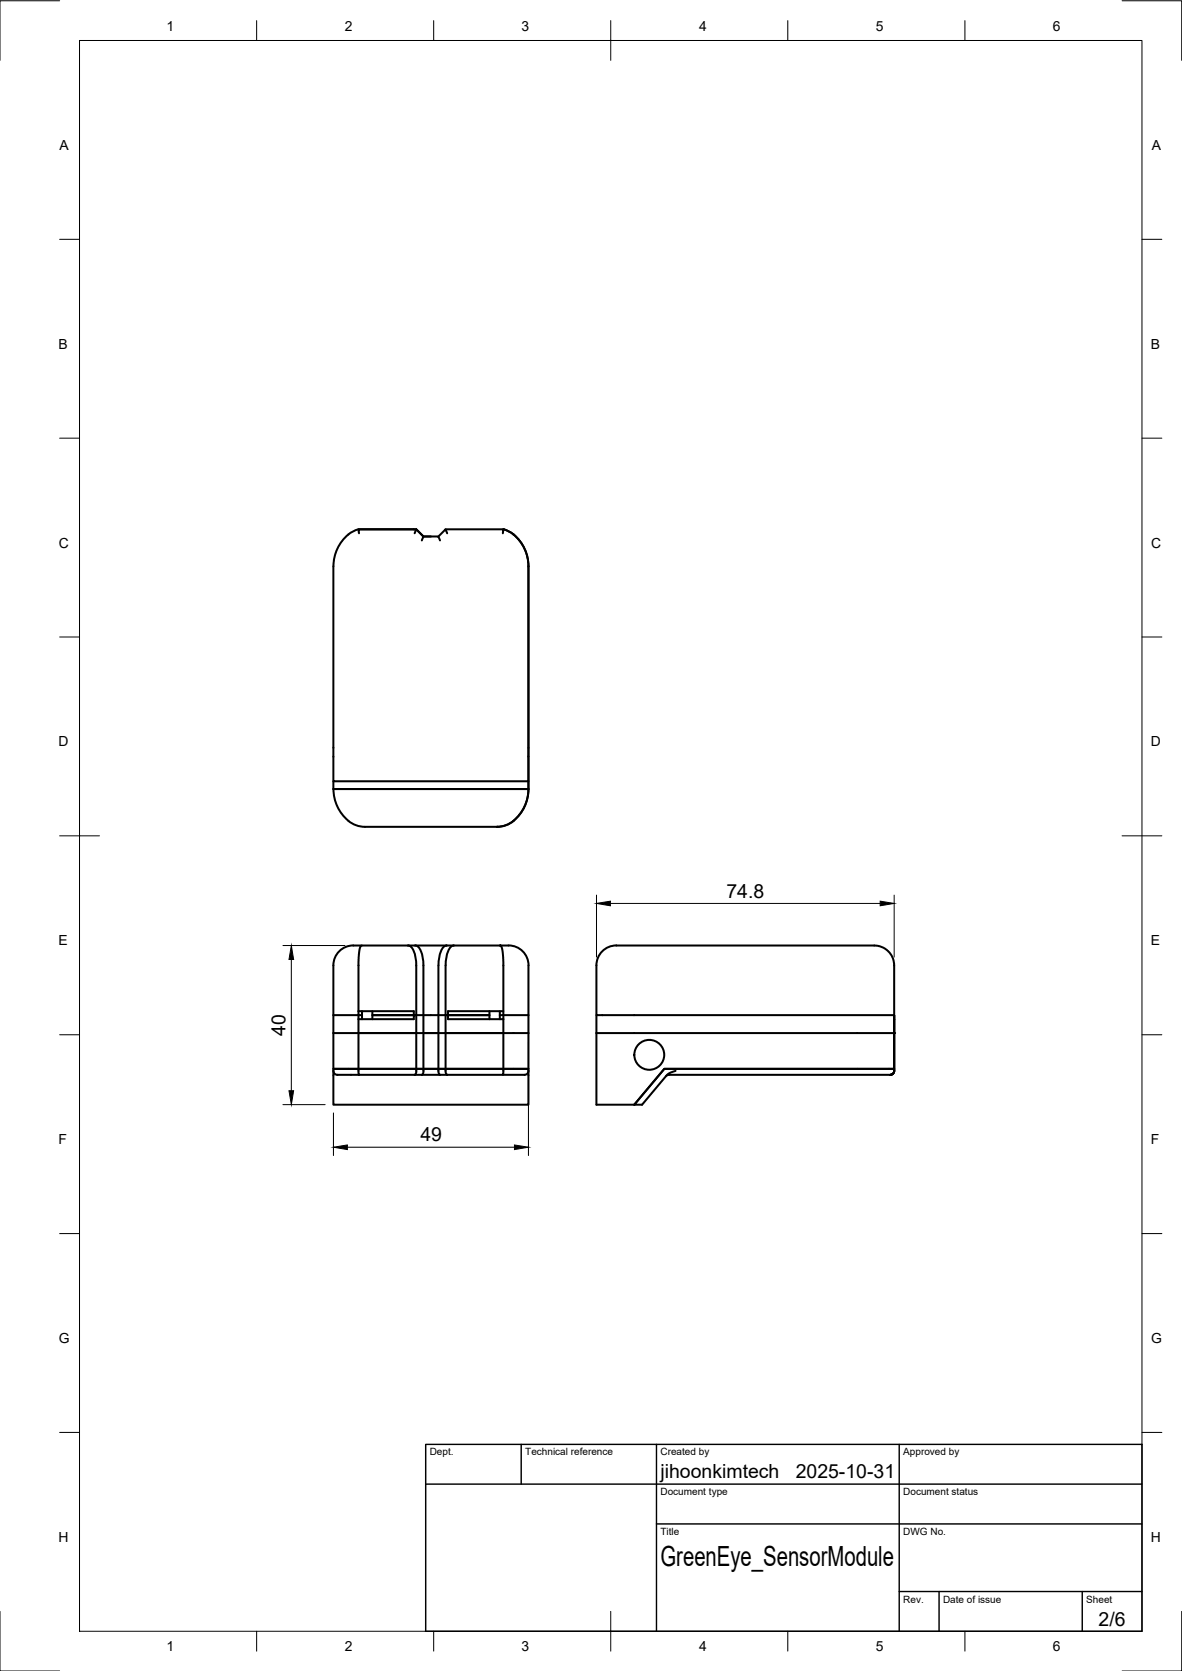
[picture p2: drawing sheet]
<svg xmlns="http://www.w3.org/2000/svg" width="297mm" height="420mm" viewBox="0 0 297 420" stroke-linecap="round" stroke-linejoin="round" font-family="sans-serif">
<!-- layer: Visible -->
<g fill="none" stroke="#000" stroke-width=".51">
<path d="M87.6 134.4a10.4 10.4 0 0 0-3.8 8M90.1 133.1h14.5M90.1 133.1l-1.4 .5-1.2 .8M90.2 134.1l-.1-1h14.5l-.4 1M104.6 133.1l1.8 1.8M104.6 133.1l1.8 1.8-.4 1M106.4 134.9h3.8l.4 1M106.4 134.9h1.9M112 133.1h14.5l-.1 1M112.4 134.1l-.4-1-1.8 1.8M126.5 133.1a9.5 9.5 0 0 1 6.3 9.3v56M83.8 142.4v54h49v-8.4"/>
<path d="M83.8 196.4v2M83.8 198.4h49M83.8 198.4a10.4 10.4 0 0 0 3.8 8M132.8 198.4a9.8 9.8 0 0 1-6 9.2l-1.9 .3h-33.2l-1.3-.1-1.2-.4-1.7-1M132.8 196.4v2h-49M90.9 237.7h-1.1a5.2 5.2 0 0 0-6 5v26.1h49v-26.1a5.3 5.3 0 0 0-6.5-5h-.7l.3 .2 .3 .6 .2 2.2 .1 14.5M102.5 237.7h-11.6l-.4 .5-.4 3.6v27h14.5v.8l-.4 .7M102.5 237.7h23.1M102.5 237.7a3.2 3.2 0 0 1 1.9 3.1l.2 1.9v26.1h1.8v.8l-.4 .7M104.3 237.7a3.2 3.2 0 0 1 1.9 3.1l.2 1.9v26.1h3.8v.8l.4 .7M112.3 237.7a3.2 3.2 0 0 0-1.9 3.1l-.2 1.9v26.1h1.8v.8l.4 .7M114.1 237.7a3.2 3.2 0 0 0-1.9 3.1l-.2 1.9"/>
<path d="M151.7 238.9a6.6 6.6 0 0 1 4.5-1.2h63.7l1.1 .2 1 .4 1.1 .8 1 1.3 .5 1.1 .1 1v12.7h-74.8v-12.5a5 5 0 0 1 1.8-3.8zM83.8 255.2h7.2M83.8 259.8h6.3M90.1 259.8h20.1M90.1 254.3h13.9v.9M90.1 259.8h14.5M91 254.3v2M93.6 255.2h11M93.6 254.3v2M106.4 259.8h20.1M112 259.8h20.8M112 242.7v26.1h14.5l-.1 1.5h-14"/>
<path d="M112 255.2h11M112.6 255.2h-8.6v1.1h-13.9M123 254.3v2M125.6 255.2h.9M125.6 254.3v2M126.5 255.2h6.3M126.5 255.2v13.6h6.3v.5M126.5 254.3h-13.9v2h13.9M149.9 255.2v22.6h9.5l7.5-9h57.8v-9M149.9 259.8h74.8M224.7 255.2v4.6M83.8 269.3v8.5h49v-8.5"/>
<path d="M83.8 269.3v-.5h6.3l.1 1.5M83.8 269.3a1.01 1.01 0 0 0 1 1M84.8 270.3h5.4M90.2 270.3h22.2M132.8 269.3a1.42 1.42 0 0 1-1.7 1h-4.7M169.8 269.3l-1.2 .4-.9 .5-6.3 7.6h-2l7.5-9h57.8v.5M224.7 268.8v-9v9M224.7 269.3l-.4 .7-.6 .3 .6-.3zM224.7 269.3a1.22 1.22 0 0 1-1.6 1h-55l-.8 .3"/>
<circle cx="163.2" cy="265.2" r="3.8"/>
</g>
<g fill="#000">
<circle cx="90.1" cy="133.1" r=".25"/>
<circle cx="126.5" cy="133.1" r=".25"/>
<circle cx="124.9" cy="207.9" r=".25"/>
<circle cx="90.1" cy="255.2" r=".25"/>
<circle cx="224.7" cy="259.8" r=".25"/>
<circle cx="223.7" cy="270.3" r=".25"/>
</g>
<!-- layer: BORDER -->
<g fill="none" stroke="#000" stroke-width=".25">
<path d="M15 .2h-15v15M20 10.2h267v400h-267zM64.5 5.2v5M109 5.2v5M153.5 5.2v10M198 5.2v5M242.5 5.2v5M282 .2h15v15M15 60.2h5M287 60.2h5M15 110.2h5M287 110.2h5"/>
<path d="M15 160.2h5M287 160.2h5M15 210.2h10M282 210.2h10M15 260.2h5M287 260.2h5M15 310.2h5M287 310.2h5M15 360.2h5M287 360.2h5M0 405.2v15h15M64.5 410.2v5"/>
<path d="M109 410.2v5M153.5 405.2v10M198 410.2v5M242.5 410.2v5M297 405.2v15h-15"/>
</g>
<!-- layer: TITLEBLOCK -->
<path d="M107 363.2h180v47h-180zM107 373.2h180M131 363.2v10M165 363.2v47M226 363.2v47M165 383.2h122M226 400.2h61M236 400.2v10M272 400.2v10" fill="none" stroke="#000" stroke-width=".36"/>
<!-- layer: FD_Dimensions -->
<path d="M71.1 237.7h15.6M149.9 225.1v15.5M153.4 227.2h67.8M224.7 225.1v15.5M73.2 241.3v33M71.1 277.7h10.6M83.8 279.8v10.8M132.8 261.9v28.7M87.3 288.5h42" fill="none" stroke="#000" stroke-width=".25"/>
<path d="M149.9 227.2l3.5-.6v1.2zM221.2 226.6l3.5 .6-3.5 .6zM73.2 237.7l.6 3.6h-1.2zM72.6 274.3h1.2l-.6 3.4zM83.8 288.5l3.5-.6v1.2zM129.3 287.9l3.5 .6-3.5 .6z" fill="#000" stroke="#000" stroke-width=".25"/>
<text font-size="7" x="166" y="393.7">GreenEye_SensorModule</text>
<g font-size="4.9">
<text x="182.5" y="225.7">74.8</text>
<text x="71.8" y="260.4" transform="rotate(-90 71.8 260.4)">40</text>
<text x="105.6" y="287">49</text>
<text x="166" y="371.7">jihoonkimtech</text>
<text x="200" y="371.7">2025-10-31</text>
<text x="276.1" y="408.8">2/6</text>
</g>
<g font-size="3.5">
<text x="41.9" y="7.7">1</text>
<text x="86.6" y="7.7">2</text>
<text x="131.1" y="7.7">3</text>
<text x="175.7" y="7.7">4</text>
<text x="220.1" y="7.7">5</text>
<text x="264.6" y="7.7">6</text>
<text x="15" y="37.7">A</text>
<text x="289.5" y="37.7">A</text>
<text x="14.7" y="87.7">B</text>
<text x="289.2" y="87.7">B</text>
<text x="14.8" y="137.7">C</text>
<text x="289.3" y="137.7">C</text>
<text x="14.7" y="187.7">D</text>
<text x="289.2" y="187.7">D</text>
<text x="14.7" y="237.7">E</text>
<text x="289.2" y="237.7">E</text>
<text x="14.7" y="287.7">F</text>
<text x="289.2" y="287.7">F</text>
<text x="14.8" y="337.7">G</text>
<text x="289.3" y="337.7">G</text>
<text x="14.7" y="387.7">H</text>
<text x="289.2" y="387.7">H</text>
<text x="41.9" y="415.2">1</text>
<text x="86.6" y="415.2">2</text>
<text x="131.1" y="415.2">3</text>
<text x="175.7" y="415.2">4</text>
<text x="220.1" y="415.2">5</text>
<text x="264.6" y="415.2">6</text>
</g>
<g font-size="2.5">
<text x="108" y="366">Dept.</text>
<text x="132" y="366">Technical reference</text>
<text x="166" y="366">Created by</text>
<text x="227" y="366">Approved by</text>
<text x="166" y="376">Document type</text>
<text x="227" y="376">Document status</text>
<text x="166" y="386">Title</text>
<text x="227" y="386">DWG No.</text>
<text x="227" y="403">Rev.</text>
<text x="237" y="403">Date of issue</text>
<text x="273" y="403">Sheet</text>
</g>
</svg>
